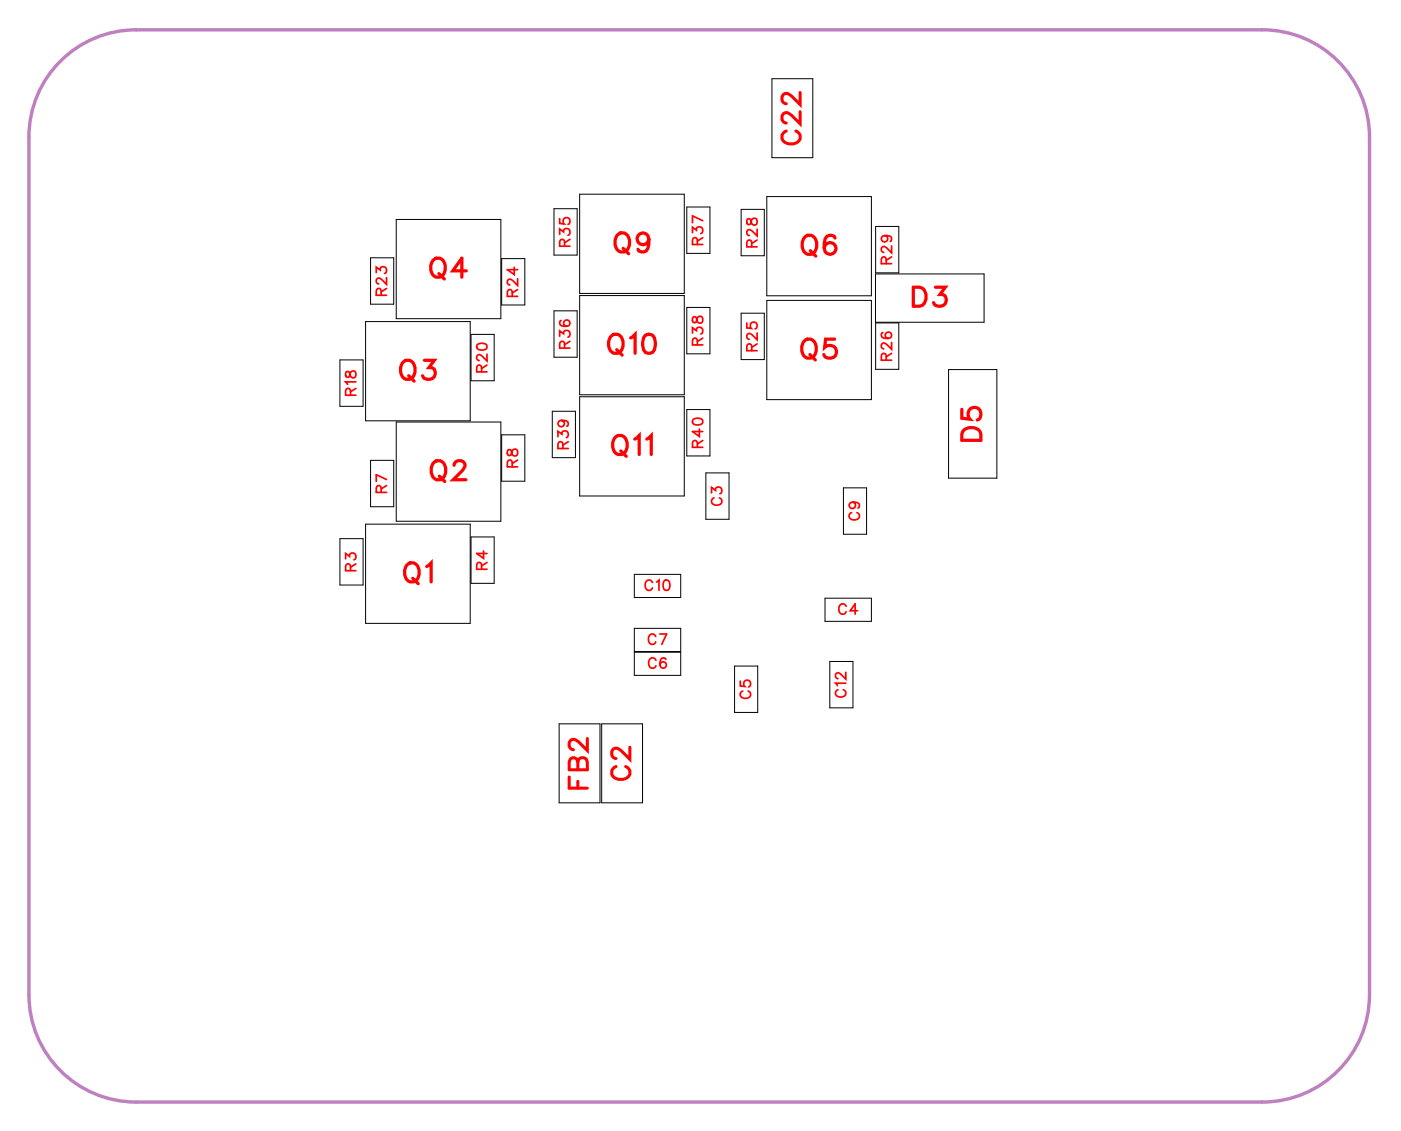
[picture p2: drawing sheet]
<svg xmlns="http://www.w3.org/2000/svg" width="52mm" height="42mm" viewBox="0 0 52 42" stroke-linecap="round" stroke-linejoin="round" font-family="sans-serif">
<path d="M2.3 2.3a4 4 0 0 1 2.8-1.2h42a4 4 0 0 1 4 4v32a4 4 0 0 1-4 4h-42a4 4 0 0 1-4-4v-32a4 4 0 0 1 1.2-2.8z" fill="none" stroke="#bf80bf" stroke-width=".13"/>
<g fill="none" stroke="#000" stroke-width=".04">
<path d="M12.7 13.4h.8v1.8h-.8zM13.6 12h3.9v3.7h-3.9zM13.6 19.6h3.9v3.7h-3.9zM13.8 9.6h.9v1.7h-.9zM13.8 17.2h.9v1.7h-.9zM14.8 8.2h3.9v3.7h-3.9zM14.8 15.7h3.9v3.7h-3.9zM17.6 12.5h.8v1.7h-.8zM18.7 9.6h.9v1.8h-.9zM18.7 16.2h.9v1.8h-.9zM20.6 15.3h.9v1.8h-.9zM20.7 7.8h.8v1.7h-.8z"/>
<path d="M20.7 11.6h.8v1.7h-.8zM21.6 11h3.9v3.7h-3.9zM21.6 7.2h3.9v3.7h-3.9zM21.6 14.8h3.9v3.7h-3.9zM25.6 7.7h.9v1.8h-.9zM25.6 11.5h.9v1.7h-.9zM25.6 15.3h.9v1.7h-.9zM26.3 17.6h.9v1.8h-.9zM27.6 11.7h.9v1.7h-.9zM27.6 7.8h.9v1.7h-.9zM28.6 7.3h3.9v3.7h-3.9zM28.6 11.2h3.9v3.7h-3.9z"/>
<path d="M28.8 2.9h1.5v3h-1.5zM31.5 18.2h.8v1.7h-.8zM32.7 10.2h4v1.8h-4zM32.7 12h.8v1.8h-.8zM32.7 8.4h.8v1.8h-.8zM35.4 13.8h1.8v4h-1.8zM12.7 20.1h.8v1.7h-.8zM17.6 20h.8v1.8h-.8zM20.9 27h1.5v2.9h-1.5zM22.4 27h1.6v2.9h-1.6zM23.7 21.4h1.7v.9h-1.7zM23.7 23.4h1.7v1.8h-1.7z"/>
<path d="M23.7 24.3h1.7M27.4 24.8h.9v1.8h-.9zM30.8 22.3h1.7v.9h-1.7zM30.9 24.7h.9v1.7h-.9z"/>
</g>
<g fill="none" stroke="#f00" stroke-width=".12">
<path d="M15 13.5h.1a.33 .33 0 0 1 .4 .3 .33 .33 0 0 1-.4 .3l-.2-.2zM15.2 14l.2 .2M15.8 13.4h.4l-.2 .3a.24 .24 0 0 1 .2 .4 .24 .24 0 0 1-.4-.1M16.1 9.7h.1a.33 .33 0 0 1 .4 .3 .33 .33 0 0 1-.4 .3l-.1-.2zM16.1 17.3l.1-.1a.33 .33 0 0 1 .4 .3 .33 .33 0 0 1-.4 .4l-.1-.3zM16.4 10.2l.2 .2M16.4 17.8l.2 .2M16.9 17.4l.2-.2h.1l.1 .1-.1 .3-.3 .3h.5M17.4 10.1h-.5l.3-.5v.7M22.8 12.6v-.1a.33 .33 0 0 1 .4 .3 .33 .33 0 0 1-.4 .3l-.1-.2zM22.9 16.3h.1a.33 .33 0 0 1 .4 .3 .33 .33 0 0 1-.4 .3l-.1-.2zM23 13l.2 .2"/>
<path d="M23 8.8l.1-.1a.33 .33 0 0 1 .4 .3 .33 .33 0 0 1-.4 .4l-.2-.3zM23.2 16.8l.2 .2M23.2 9.3l.2 .2M23.5 12.6l.2-.1v.7M23.7 16.4l.1-.2v.8M24.1 12.5h.1a.37 .37 0 0 1 .2 .3 .37 .37 0 0 1-.2 .4 .45 .45 0 0 1-.1-.7zM24.1 16.4l.2-.2v.8M24.2 8.9a.22 .22 0 0 1-.3 .2 .22 .22 0 0 1-.1-.3 .22 .22 0 0 1 .4 0v.1a.34 .34 0 0 1-.3 .5l-.1-.1M30 12.8v-.1a.33 .33 0 0 1 .5 .3 .33 .33 0 0 1-.5 .3l-.1-.2zM30 8.9l.1-.1a.33 .33 0 0 1 .4 .3 .33 .33 0 0 1-.4 .4l-.2-.3zM30.2 13.2l.2 .2M30.2 9.4l.2 .2"/>
<path d="M31.1 12.7h-.3v.3a.25 .25 0 0 1 .3-.1 .25 .25 0 0 1 0 .4 .25 .25 0 0 1-.4-.1M31.1 8.9v-.1a.35 .35 0 0 0-.4 .3 .35 .35 0 0 0 .2 .4 .22 .22 0 0 0 .3-.2 .22 .22 0 0 0-.2-.3 .22 .22 0 0 0-.3 .3M34.1 10.7h.2a.38 .38 0 0 1 .2 .4 .38 .38 0 0 1-.2 .3h-.2zM34.9 10.7h.4l-.2 .3a.24 .24 0 0 1 .1 .4 .24 .24 0 0 1-.4-.1M35.9 15.3v.3h.3a.25 .25 0 0 1 0-.3 .25 .25 0 0 1 .3 0 .25 .25 0 0 1-.1 .4M36 16h.1h.4l.1 .4h-.7zM15.2 21.1v-.1a.33 .33 0 0 1 .4 .4 .33 .33 0 0 1-.4 .3l-.1-.3zM15.4 21.6l.2 .2M15.9 21.1l.2-.1v.7"/>
</g>
<g fill="none" stroke="#f00" stroke-width=".06">
<path d="M12.9 13.9v.2h.1a.16 .16 0 0 1 .1-.2 .16 .16 0 0 1 .2 0l-.1 .2-.1-.1-.1-.1zM13.1 14.7v-.2h-.2v.2h.4M13.3 14.2h-.4l.1 .1M13.3 14.5l-.2 .1M14 10.2v-.2l.2 .1a.13 .13 0 0 1 .2-.1 .13 .13 0 0 1-.1 .2M14.2 11v-.2h-.1l-.1 .2h.4M14.2 18.4v-.2l-.1-.1-.1 .3h.4M14.4 10.4v.2l-.3-.2-.1 .1 .1 .1M14.4 10.8l-.2 .1M14.4 18.1l-.2 .1M14.4 17.9l-.4-.2v.3M18 13.9l-.1-.2-.1-.1v.3h.4"/>
<path d="M18.2 13.2v.3l-.3-.3-.1 .2h.1M18.2 13.6l-.2 .1M18.9 16.8v.2h.2a.16 .16 0 0 1 0-.2 .16 .16 0 0 1 .2 0l-.1 .2h-.1v-.2zM19.1 11.1v-.3h-.1l-.1 .3h.4M19.1 17.4v-.2h-.1l-.1 .2h.4M19.2 10v.2l-.3-.1h.4M19.3 10.4v.2l-.3-.2-.1 .2h.1M19.3 10.8l-.2 .1M19.3 17.2l-.2 .1M20.8 16.3v-.2l.2 .1a.13 .13 0 0 1 .2-.1 .13 .13 0 0 1-.1 .2M20.9 8.7v-.2l.1 .2a.13 .13 0 0 1 .2-.1 .13 .13 0 0 1 0 .2M20.9 8.2v.1l.1 .1a.13 .13 0 0 1 0-.2 .13 .13 0 0 1 .2 0 .13 .13 0 0 1 0 .2"/>
<path d="M20.9 12.5v-.2l.1 .2a.13 .13 0 0 1 .2-.1 .13 .13 0 0 1 0 .2M20.9 12a.17 .17 0 0 0 .2 .2 .17 .17 0 0 0 .1-.2 .12 .12 0 0 0-.2 0 .12 .12 0 0 0 .1 .2M20.9 15.7a.12 .12 0 0 1 .1 .1 .12 .12 0 0 1-.1 .1 .12 .12 0 0 1 0-.2h.3l-.1 .2M21 16.7v-.2h-.2v.2h.4M21.1 9.2l-.1-.2-.1-.1v.3h.4M21.1 13l-.1-.2-.1-.1v.3h.4M21.2 16.5l-.2 .1M21.3 8.9l-.2 .2M21.3 12.7l-.2 .2M25.8 8.7v-.2l.2 .1a.13 .13 0 0 1 .2-.1 .13 .13 0 0 1-.1 .2M25.8 12.4v-.2l.2 .1a.13 .13 0 0 1 .2-.1 .16 .16 0 0 1-.1 .3M25.8 11.8v.2h.2a.16 .16 0 0 1 0-.2 .16 .16 0 0 1 .2 0l-.1 .3-.1-.1v-.2z"/>
<path d="M26 9.1v-.2h-.1l-.1 .2h.4M26 12.9v-.3h-.1l-.1 .3h.4M26 16.7v-.2h-.1l-.1 .2h.4M26.1 16v.3l-.3-.2h.4M26.2 8.9l-.2 .1M26.2 8.2l-.4-.1v.2M26.2 12.6l-.2 .1M26.2 16.4l-.2 .2M26.5 18.4v-.2l.2 .1a.13 .13 0 0 1 .2-.1 .13 .13 0 0 1-.1 .2M26.6 18.6a.14 .14 0 0 0-.1 .1 .14 .14 0 0 0 .2 .1h.1a.14 .14 0 0 0 .1-.1 .14 .14 0 0 0-.1-.1M27.9 12.1v.1l.1 .1a.15 .15 0 0 1 0-.3 .13 .13 0 0 1 .2 .1 .13 .13 0 0 1 0 .2M27.9 8.2v.2h.1a.16 .16 0 0 1 0-.2 .16 .16 0 0 1 .2 0v.2l-.2-.1v-.1z"/>
<path d="M28 13.1v-.2l-.1-.1v.3h.3M28 9.2v-.2h-.1v.2h.3M28.2 12.4v.3l-.3-.3v.2v.1M28.2 8.5v.3l-.3-.2v.1v.1M28.2 12.8l-.2 .2M28.2 9l-.2 .1M31.8 19.1a.14 .14 0 0 0-.1 .2 .14 .14 0 0 0 .1 .1h.1a.14 .14 0 0 0 .2-.1 .14 .14 0 0 0-.1-.2M31.8 18.7a.12 .12 0 0 1 .1 .2 .12 .12 0 0 1-.2 0 .12 .12 0 0 1 0-.1h.3v.2M32.9 12.4a.17 .17 0 0 0 .2 .2 .17 .17 0 0 0 .1-.2 .12 .12 0 0 0-.2 .1 .12 .12 0 0 0 .1 .1M33 8.8a.12 .12 0 0 1 .1 .2 .12 .12 0 0 1-.2 0 .12 .12 0 0 1 0-.2h.3v.2M33.1 13.4l-.1-.2h-.1v.2h.4M33.1 9.8l-.1-.2h-.1v.2h.4"/>
<path d="M33.3 12.8v.2l-.4-.2v.1l.1 .1M33.3 9.2v.2l-.4-.2v.1l.1 .1M33.3 13.2l-.2 .1M33.3 9.6l-.2 .1M12.9 20.8v-.2l.1 .2a.13 .13 0 0 1 .2-.1 .13 .13 0 0 1 0 .2M13.1 21.3v-.2h-.2v.2h.4M13.3 21l-.2 .2M18 21.2l-.1-.2h-.1v.2h.4M18 20.6v.2l-.2-.2h.4M18.2 21l-.2 .1M24.3 21.7a.14 .14 0 0 0-.1-.1 .14 .14 0 0 0-.1 .2v.1a.14 .14 0 0 0 .1 .1 .14 .14 0 0 0 .1-.1M24.5 23.7a.14 .14 0 0 0-.2 0 .14 .14 0 0 0-.1 .1v.1a.14 .14 0 0 0 .1 .1 .14 .14 0 0 0 .2-.1"/>
<path d="M24.5 24.6a.14 .14 0 0 0-.2-.1 .14 .14 0 0 0-.1 .2v.1a.14 .14 0 0 0 .1 .1 .14 .14 0 0 0 .2-.1M24.5 21.7l.1-.1v.4M24.6 23.7h.3l-.2 .3M24.8 24.6a.17 .17 0 0 0-.2 .1 .17 .17 0 0 0 .2 .2 .12 .12 0 0 0 0-.2 .12 .12 0 0 0-.2 .1M27.6 25.4v.2h.2a.13 .13 0 0 1 0-.2 .13 .13 0 0 1 .2 0 .13 .13 0 0 1-.1 .2M27.7 25.8a.14 .14 0 0 0-.1 .1 .14 .14 0 0 0 .2 .2 .14 .14 0 0 0 .2-.2 .14 .14 0 0 0-.1-.1M31.3 25.7a.14 .14 0 0 0-.1 .2 .14 .14 0 0 0 .1 .1h.1a.14 .14 0 0 0 .1-.1 .14 .14 0 0 0 0-.2M31.5 25.5h-.3v.1M31.5 25.1v.2l-.3-.2v.1l.1 .1M31.6 22.6a.14 .14 0 0 0-.2-.1 .14 .14 0 0 0-.1 .2v.1a.14 .14 0 0 0 .1 .1 .14 .14 0 0 0 .2-.1M32 22.8h-.3l.2-.3v.4"/>
<circle cx="18" cy="12.9" r=".17"/>
<circle cx="26" cy="15.7" r=".17"/>
<circle cx="24.9" cy="21.8" r=".17"/>
</g>
<path d="M29.3 4.9a.25 .25 0 0 0-.1 .3 .25 .25 0 0 0 .2 .2h.2a.25 .25 0 0 0 .2-.2 .25 .25 0 0 0-.1-.3M29.8 4.2v.4l-.4-.4-.2 .1v.2l.1 .1M29.8 3.5v.4l-.4-.4-.2 .1v.2l.1 .1M21.2 29v.4h.7M21.6 28.4l-.2-.1h-.1l-.1 .4h.7v-.3l-.1-.1h-.2v.4M21.6 29.1v.3M21.9 27.5v.5l-.5-.4-.2 .1 .1 .2 .1 .1M23 28.6a.25 .25 0 0 0-.2 .3 .25 .25 0 0 0 .3 .2h.1a.25 .25 0 0 0 .3-.2 .25 .25 0 0 0-.2-.3M23.5 27.9v.4l-.5-.4-.2 .1v.2l.2 .1" fill="none" stroke="#f00" stroke-width=".11"/>
<g font-size="1.2" fill="#fff">
<text x="16" y="10.6">Q4</text>
<text x="22.9" y="9.7">Q9</text>
<text x="29.9" y="9.8">Q6</text>
<text x="34" y="11.7">D3</text>
<text x="14.9" y="14.4">Q3</text>
<text x="22.6" y="13.5">Q10</text>
<text x="22.8" y="17.3">Q11</text>
<text x="29.8" y="13.7">Q5</text>
<text x="36.9" y="16.5" transform="rotate(-90 36.9 16.5)">D5</text>
<text x="15" y="22">Q1</text>
<text x="16" y="18.2">Q2</text>
</g>
<g font-size="1.1" fill="#fff">
<text x="30.1" y="5.4" transform="rotate(-90 30.1 5.4)">C22</text>
<text x="22.2" y="29.5" transform="rotate(-90 22.2 29.5)">FB2</text>
<text x="23.8" y="29.1" transform="rotate(-90 23.8 29.1)">C2</text>
</g>
<g font-size=".6" fill="#fff">
<text x="14.6" y="11" transform="rotate(-90 14.6 11)">R23</text>
<text x="19.5" y="11.1" transform="rotate(-90 19.5 11.1)">R24</text>
<text x="21.4" y="9.2" transform="rotate(-90 21.4 9.2)">R35</text>
<text x="26.4" y="9.2" transform="rotate(-90 26.4 9.2)">R37</text>
<text x="28.4" y="9.2" transform="rotate(-90 28.4 9.2)">R28</text>
<text x="33.4" y="9.9" transform="rotate(-90 33.4 9.9)">R29</text>
<text x="13.4" y="14.8" transform="rotate(-90 13.4 14.8)">R18</text>
<text x="18.3" y="13.9" transform="rotate(-90 18.3 13.9)">R20</text>
<text x="19.5" y="17.4" transform="rotate(-90 19.5 17.4)">R8</text>
<text x="21.4" y="16.8" transform="rotate(-90 21.4 16.8)">R39</text>
<text x="21.4" y="13" transform="rotate(-90 21.4 13)">R36</text>
<text x="26.4" y="16.7" transform="rotate(-90 26.4 16.7)">R40</text>
<text x="26.4" y="12.9" transform="rotate(-90 26.4 12.9)">R38</text>
<text x="28.4" y="13.1" transform="rotate(-90 28.4 13.1)">R25</text>
<text x="33.4" y="13.5" transform="rotate(-90 33.4 13.5)">R26</text>
<text x="13.4" y="21.3" transform="rotate(-90 13.4 21.3)">R3</text>
<text x="14.6" y="18.4" transform="rotate(-90 14.6 18.4)">R7</text>
<text x="18.3" y="21.3" transform="rotate(-90 18.3 21.3)">R4</text>
<text x="24" y="22.2">C10</text>
<text x="27.1" y="18.9" transform="rotate(-90 27.1 18.9)">C3</text>
<text x="31.3" y="23.1">C4</text>
<text x="32.2" y="19.4" transform="rotate(-90 32.2 19.4)">C9</text>
<text x="24.2" y="24.2">C7</text>
<text x="24.2" y="25.1">C6</text>
<text x="28.2" y="26.1" transform="rotate(-90 28.2 26.1)">C5</text>
<text x="31.7" y="26" transform="rotate(-90 31.7 26)">C12</text>
</g>
</svg>
